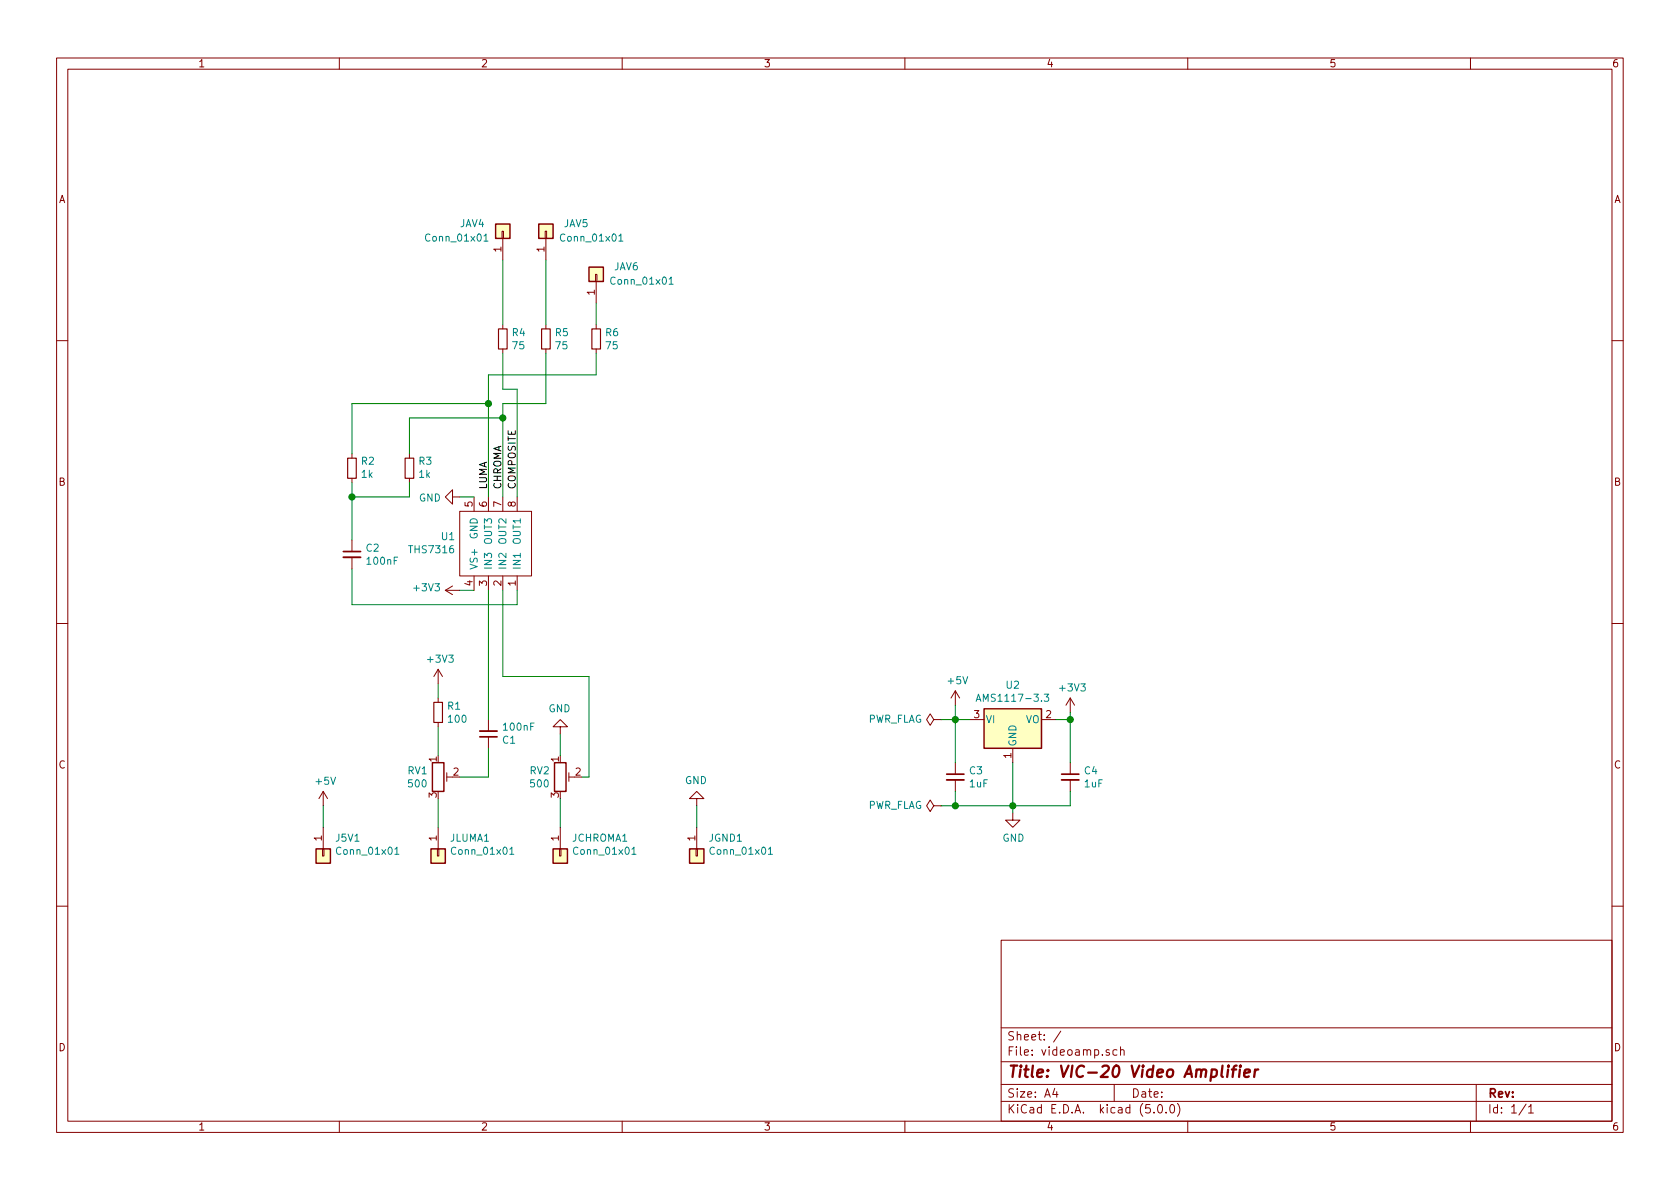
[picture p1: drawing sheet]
EESchema Schematic File Version 4
LIBS:videoamp-cache
EELAYER 26 0
EELAYER END
$Descr A4 11693 8268
encoding utf-8
Sheet 1 1
Title "VIC-20 Video Amplifier"
Date ""
Rev ""
Comp ""
Comment1 ""
Comment2 ""
Comment3 ""
Comment4 ""
$EndDescr
$Comp
L Library:THS7316 U1
U 1 1
P 3750 3750
F 0 "U1" V 3771 3172 50  0000 R CNN
F 1 "THS7316" V 3680 3172 50  0000 R CNN
F 2 "Package_SO:SOIC-8_3.9x4.9mm_P1.27mm" H 3750 3750 50  0001 C CNN
F 3 "" H 3750 3750 50  0001 C CNN
	1    3750 3750
	0    1    -1   0   
$EndComp
Text Label 3600 3400 1    50   ~ 0
COMPOSITE
Text Label 3400 3400 1    50   ~ 0
LUMA
Text Label 3500 3400 1    50   ~ 0
CHROMA
$Comp
L Connector_Generic:Conn_01x01 JGND1
U 1 1
P 4850 5950
F 0 "JGND1" V 4723 6030 50  0000 L CNN
F 1 "Conn_01x01" V 4814 6030 50  0000 L CNN
F 2 "Connector_PinHeader_2.54mm:PinHeader_1x01_P2.54mm_Vertical" H 4850 5950 50  0001 C CNN
F 3 "~" H 4850 5950 50  0001 C CNN
	1    4850 5950
	0    1    1    0   
$EndComp
$Comp
L Connector_Generic:Conn_01x01 JCHROMA1
U 1 1
P 3900 5950
F 0 "JCHROMA1" V 3773 6030 50  0000 L CNN
F 1 "Conn_01x01" V 3864 6030 50  0000 L CNN
F 2 "Connector_PinHeader_2.54mm:PinHeader_1x01_P2.54mm_Vertical" H 3900 5950 50  0001 C CNN
F 3 "~" H 3900 5950 50  0001 C CNN
	1    3900 5950
	0    1    1    0   
$EndComp
$Comp
L Connector_Generic:Conn_01x01 JLUMA1
U 1 1
P 3050 5950
F 0 "JLUMA1" V 2923 6030 50  0000 L CNN
F 1 "Conn_01x01" V 3014 6030 50  0000 L CNN
F 2 "Connector_PinHeader_2.54mm:PinHeader_1x01_P2.54mm_Vertical" H 3050 5950 50  0001 C CNN
F 3 "~" H 3050 5950 50  0001 C CNN
	1    3050 5950
	0    1    1    0   
$EndComp
$Comp
L Connector_Generic:Conn_01x01 J5V1
U 1 1
P 2250 5950
F 0 "J5V1" V 2123 6030 50  0000 L CNN
F 1 "Conn_01x01" V 2214 6030 50  0000 L CNN
F 2 "Connector_PinHeader_2.54mm:PinHeader_1x01_P2.54mm_Vertical" H 2250 5950 50  0001 C CNN
F 3 "~" H 2250 5950 50  0001 C CNN
	1    2250 5950
	0    1    1    0   
$EndComp
$Comp
L Connector_Generic:Conn_01x01 JAV5
U 1 1
P 3800 1600
F 0 "JAV5" V 3850 1900 50  0000 R CNN
F 1 "Conn_01x01" V 3750 2150 50  0000 R CNN
F 2 "Connector_PinHeader_2.54mm:PinHeader_1x01_P2.54mm_Vertical" H 3800 1600 50  0001 C CNN
F 3 "~" H 3800 1600 50  0001 C CNN
	1    3800 1600
	0    1    -1   0   
$EndComp
$Comp
L Connector_Generic:Conn_01x01 JAV4
U 1 1
P 3500 1600
F 0 "JAV4" V 3550 1300 50  0000 L CNN
F 1 "Conn_01x01" V 3450 1050 50  0000 L CNN
F 2 "Connector_PinHeader_2.54mm:PinHeader_1x01_P2.54mm_Vertical" H 3500 1600 50  0001 C CNN
F 3 "~" H 3500 1600 50  0001 C CNN
	1    3500 1600
	0    1    -1   0   
$EndComp
$Comp
L Device:R_Small R4
U 1 1
P 3500 2350
F 0 "R4" H 3559 2396 50  0000 L CNN
F 1 "75" H 3559 2305 50  0000 L CNN
F 2 "Resistor_SMD:R_0805_2012Metric_Pad1.15x1.40mm_HandSolder" H 3500 2350 50  0001 C CNN
F 3 "~" H 3500 2350 50  0001 C CNN
	1    3500 2350
	1    0    0    -1  
$EndComp
$Comp
L Device:R_Small R5
U 1 1
P 3800 2350
F 0 "R5" H 3859 2396 50  0000 L CNN
F 1 "75" H 3859 2305 50  0000 L CNN
F 2 "Resistor_SMD:R_0805_2012Metric_Pad1.15x1.40mm_HandSolder" H 3800 2350 50  0001 C CNN
F 3 "~" H 3800 2350 50  0001 C CNN
	1    3800 2350
	1    0    0    -1  
$EndComp
$Comp
L Device:R_POT_TRIM RV2
U 1 1
P 3900 5400
F 0 "RV2" H 3830 5446 50  0000 R CNN
F 1 "500" H 3830 5355 50  0000 R CNN
F 2 "Potentiometer_SMD:Potentiometer_Bourns_3224J_Horizontal" H 3900 5400 50  0001 C CNN
F 3 "~" H 3900 5400 50  0001 C CNN
	1    3900 5400
	1    0    0    -1  
$EndComp
Wire Wire Line
	3050 5750 3050 5550
$Comp
L power:GND #PWR04
U 1 1
P 3900 5100
F 0 "#PWR04" H 3900 4850 50  0001 C CNN
F 1 "GND" H 3905 4927 50  0000 C CNN
F 2 "" H 3900 5100 50  0001 C CNN
F 3 "" H 3900 5100 50  0001 C CNN
	1    3900 5100
	-1   0    0    1   
$EndComp
$Comp
L power:GND #PWR01
U 1 1
P 4850 5600
F 0 "#PWR01" H 4850 5350 50  0001 C CNN
F 1 "GND" H 4855 5427 50  0000 C CNN
F 2 "" H 4850 5600 50  0001 C CNN
F 3 "" H 4850 5600 50  0001 C CNN
	1    4850 5600
	-1   0    0    1   
$EndComp
Wire Wire Line
	4850 5750 4850 5600
Wire Wire Line
	3900 5250 3900 5100
Wire Wire Line
	4050 5400 4100 5400
Wire Wire Line
	4100 5400 4100 4700
Wire Wire Line
	3900 5550 3900 5750
$Comp
L Device:R_POT_TRIM RV1
U 1 1
P 3050 5400
F 0 "RV1" H 2980 5446 50  0000 R CNN
F 1 "500" H 2980 5355 50  0000 R CNN
F 2 "Potentiometer_SMD:Potentiometer_Bourns_3224J_Horizontal" H 3050 5400 50  0001 C CNN
F 3 "~" H 3050 5400 50  0001 C CNN
	1    3050 5400
	1    0    0    -1  
$EndComp
$Comp
L Device:C_Small C1
U 1 1
P 3400 5100
F 0 "C1" H 3492 5146 50  0000 L CNN
F 1 "100nF" H 3492 5055 50  0000 L CNN
F 2 "Capacitor_SMD:C_0805_2012Metric_Pad1.15x1.40mm_HandSolder" H 3400 5100 50  0001 C CNN
F 3 "~" H 3400 5100 50  0001 C CNN
	1    3400 5100
	1    0    0    1   
$EndComp
$Comp
L Device:R_Small R1
U 1 1
P 3050 4950
F 0 "R1" H 3109 4996 50  0000 L CNN
F 1 "100" H 3109 4905 50  0000 L CNN
F 2 "Resistor_SMD:R_0805_2012Metric_Pad1.15x1.40mm_HandSolder" H 3050 4950 50  0001 C CNN
F 3 "~" H 3050 4950 50  0001 C CNN
	1    3050 4950
	1    0    0    -1  
$EndComp
$Comp
L power:+3V3 #PWR02
U 1 1
P 3050 4750
F 0 "#PWR02" H 3050 4600 50  0001 C CNN
F 1 "+3V3" H 3065 4923 50  0000 C CNN
F 2 "" H 3050 4750 50  0001 C CNN
F 3 "" H 3050 4750 50  0001 C CNN
	1    3050 4750
	1    0    0    -1  
$EndComp
Wire Wire Line
	3050 4850 3050 4750
Wire Wire Line
	3050 5250 3050 5050
$Comp
L power:+3V3 #PWR03
U 1 1
P 3200 4100
F 0 "#PWR03" H 3200 3950 50  0001 C CNN
F 1 "+3V3" V 3215 4228 50  0000 L CNN
F 2 "" H 3200 4100 50  0001 C CNN
F 3 "" H 3200 4100 50  0001 C CNN
	1    3200 4100
	0    -1   -1   0   
$EndComp
$Comp
L Device:R_Small R2
U 1 1
P 2450 3250
F 0 "R2" H 2391 3204 50  0000 R CNN
F 1 "1k" H 2391 3295 50  0000 R CNN
F 2 "Resistor_SMD:R_0805_2012Metric_Pad1.15x1.40mm_HandSolder" H 2450 3250 50  0001 C CNN
F 3 "~" H 2450 3250 50  0001 C CNN
	1    2450 3250
	-1   0    0    1   
$EndComp
$Comp
L Device:R_Small R3
U 1 1
P 2850 3250
F 0 "R3" H 2791 3204 50  0000 R CNN
F 1 "1k" H 2791 3295 50  0000 R CNN
F 2 "Resistor_SMD:R_0805_2012Metric_Pad1.15x1.40mm_HandSolder" H 2850 3250 50  0001 C CNN
F 3 "~" H 2850 3250 50  0001 C CNN
	1    2850 3250
	-1   0    0    1   
$EndComp
Wire Wire Line
	3400 2800 2450 2800
Wire Wire Line
	2450 2800 2450 3150
Connection ~ 3400 2800
Wire Wire Line
	3400 2800 3400 3450
Wire Wire Line
	2850 3150 2850 2900
$Comp
L Device:C_Small C2
U 1 1
P 2450 3850
F 0 "C2" H 2542 3896 50  0000 L CNN
F 1 "100nF" H 2542 3805 50  0000 L CNN
F 2 "Capacitor_SMD:C_0805_2012Metric_Pad1.15x1.40mm_HandSolder" H 2450 3850 50  0001 C CNN
F 3 "~" H 2450 3850 50  0001 C CNN
	1    2450 3850
	1    0    0    -1  
$EndComp
Wire Wire Line
	2450 3350 2450 3450
Wire Wire Line
	2850 3450 2850 3350
$Comp
L Device:C_Small C3
U 1 1
P 6650 5400
F 0 "C3" H 6742 5446 50  0000 L CNN
F 1 "1uF" H 6742 5355 50  0000 L CNN
F 2 "Capacitor_SMD:C_0805_2012Metric_Pad1.15x1.40mm_HandSolder" H 6650 5400 50  0001 C CNN
F 3 "~" H 6650 5400 50  0001 C CNN
	1    6650 5400
	1    0    0    -1  
$EndComp
$Comp
L Device:C_Small C4
U 1 1
P 7450 5400
F 0 "C4" H 7542 5446 50  0000 L CNN
F 1 "1uF" H 7542 5355 50  0000 L CNN
F 2 "Capacitor_SMD:C_0805_2012Metric_Pad1.15x1.40mm_HandSolder" H 7450 5400 50  0001 C CNN
F 3 "~" H 7450 5400 50  0001 C CNN
	1    7450 5400
	1    0    0    -1  
$EndComp
$Comp
L power:+3V3 #PWR05
U 1 1
P 7450 4950
F 0 "#PWR05" H 7450 4800 50  0001 C CNN
F 1 "+3V3" H 7465 5123 50  0000 C CNN
F 2 "" H 7450 4950 50  0001 C CNN
F 3 "" H 7450 4950 50  0001 C CNN
	1    7450 4950
	1    0    0    -1  
$EndComp
$Comp
L power:GND #PWR06
U 1 1
P 7050 5650
F 0 "#PWR06" H 7050 5400 50  0001 C CNN
F 1 "GND" H 7055 5477 50  0000 C CNN
F 2 "" H 7050 5650 50  0001 C CNN
F 3 "" H 7050 5650 50  0001 C CNN
	1    7050 5650
	1    0    0    -1  
$EndComp
$Comp
L power:+5V #PWR0101
U 1 1
P 2250 5600
F 0 "#PWR0101" H 2250 5450 50  0001 C CNN
F 1 "+5V" H 2265 5773 50  0000 C CNN
F 2 "" H 2250 5600 50  0001 C CNN
F 3 "" H 2250 5600 50  0001 C CNN
	1    2250 5600
	1    0    0    -1  
$EndComp
Wire Wire Line
	2250 5750 2250 5600
$Comp
L power:+5V #PWR0102
U 1 1
P 6650 4900
F 0 "#PWR0102" H 6650 4750 50  0001 C CNN
F 1 "+5V" H 6665 5073 50  0000 C CNN
F 2 "" H 6650 4900 50  0001 C CNN
F 3 "" H 6650 4900 50  0001 C CNN
	1    6650 4900
	1    0    0    -1  
$EndComp
Wire Wire Line
	3400 5400 3400 5200
Wire Wire Line
	3400 4100 3400 5000
Wire Wire Line
	3200 5400 3400 5400
$Comp
L power:GND #PWR0103
U 1 1
P 3200 3450
F 0 "#PWR0103" H 3200 3200 50  0001 C CNN
F 1 "GND" V 3205 3322 50  0000 R CNN
F 2 "" H 3200 3450 50  0001 C CNN
F 3 "" H 3200 3450 50  0001 C CNN
	1    3200 3450
	0    1    1    0   
$EndComp
Wire Wire Line
	2450 3450 2850 3450
$Comp
L Regulator_Linear:AMS1117-3.3 U2
U 1 1
P 7050 5000
F 0 "U2" H 7050 5242 50  0000 C CNN
F 1 "AMS1117-3.3" H 7050 5151 50  0000 C CNN
F 2 "Package_TO_SOT_SMD:SOT-223-3_TabPin2" H 7050 5200 50  0001 C CNN
F 3 "http://www.advanced-monolithic.com/pdf/ds1117.pdf" H 7150 4750 50  0001 C CNN
	1    7050 5000
	1    0    0    -1  
$EndComp
Wire Wire Line
	6650 5000 6750 5000
Wire Wire Line
	6650 4900 6650 5000
Wire Wire Line
	6650 5000 6650 5300
Connection ~ 6650 5000
Wire Wire Line
	6650 5500 6650 5600
Wire Wire Line
	6650 5600 7050 5600
Wire Wire Line
	7050 5600 7050 5650
Wire Wire Line
	7050 5300 7050 5600
Connection ~ 7050 5600
Wire Wire Line
	7450 5300 7450 5000
Wire Wire Line
	7350 5000 7450 5000
Connection ~ 7450 5000
Wire Wire Line
	7450 5000 7450 4950
Wire Wire Line
	7450 5500 7450 5600
Wire Wire Line
	7450 5600 7050 5600
Wire Wire Line
	2450 3750 2450 3450
Connection ~ 2450 3450
Wire Wire Line
	2450 4200 2450 3950
Wire Wire Line
	3200 3450 3300 3450
Wire Wire Line
	3200 4100 3300 4100
Wire Wire Line
	3500 2250 3500 1800
Wire Wire Line
	3800 2250 3800 1800
$Comp
L Connector_Generic:Conn_01x01 JAV6
U 1 1
P 4150 1900
F 0 "JAV6" V 4200 1600 50  0000 L CNN
F 1 "Conn_01x01" V 4100 1350 50  0000 L CNN
F 2 "Connector_PinHeader_2.54mm:PinHeader_1x01_P2.54mm_Vertical" H 4150 1900 50  0001 C CNN
F 3 "~" H 4150 1900 50  0001 C CNN
	1    4150 1900
	0    -1   -1   0   
$EndComp
$Comp
L Device:R_Small R6
U 1 1
P 4150 2350
F 0 "R6" H 4209 2396 50  0000 L CNN
F 1 "75" H 4209 2305 50  0000 L CNN
F 2 "Resistor_SMD:R_0805_2012Metric_Pad1.15x1.40mm_HandSolder" H 4150 2350 50  0001 C CNN
F 3 "~" H 4150 2350 50  0001 C CNN
	1    4150 2350
	1    0    0    -1  
$EndComp
Wire Wire Line
	4150 2250 4150 2100
Wire Wire Line
	3400 2600 4150 2600
Wire Wire Line
	4150 2600 4150 2450
Wire Wire Line
	3400 2600 3400 2800
$Comp
L power:PWR_FLAG #FLG0101
U 1 1
P 6550 5000
F 0 "#FLG0101" H 6550 5075 50  0001 C CNN
F 1 "PWR_FLAG" V 6550 5128 50  0000 L CNN
F 2 "" H 6550 5000 50  0001 C CNN
F 3 "~" H 6550 5000 50  0001 C CNN
	1    6550 5000
	0    -1   -1   0   
$EndComp
$Comp
L power:PWR_FLAG #FLG0102
U 1 1
P 6550 5600
F 0 "#FLG0102" H 6550 5675 50  0001 C CNN
F 1 "PWR_FLAG" V 6550 5728 50  0000 L CNN
F 2 "" H 6550 5600 50  0001 C CNN
F 3 "~" H 6550 5600 50  0001 C CNN
	1    6550 5600
	0    -1   -1   0   
$EndComp
Wire Wire Line
	6550 5000 6650 5000
Wire Wire Line
	6550 5600 6650 5600
Connection ~ 6650 5600
Wire Wire Line
	3500 4700 4100 4700
Wire Wire Line
	3500 4100 3500 4700
Wire Wire Line
	2450 4200 3600 4200
Wire Wire Line
	3600 4200 3600 4100
Wire Wire Line
	3500 2800 3800 2800
Wire Wire Line
	3500 2800 3500 2900
Wire Wire Line
	3800 2450 3800 2800
Wire Wire Line
	3600 2700 3500 2700
Wire Wire Line
	3500 2700 3500 2450
Wire Wire Line
	3600 2700 3600 3450
Wire Wire Line
	2850 2900 3500 2900
Connection ~ 3500 2900
Wire Wire Line
	3500 2900 3500 3450
$EndSCHEMATC
